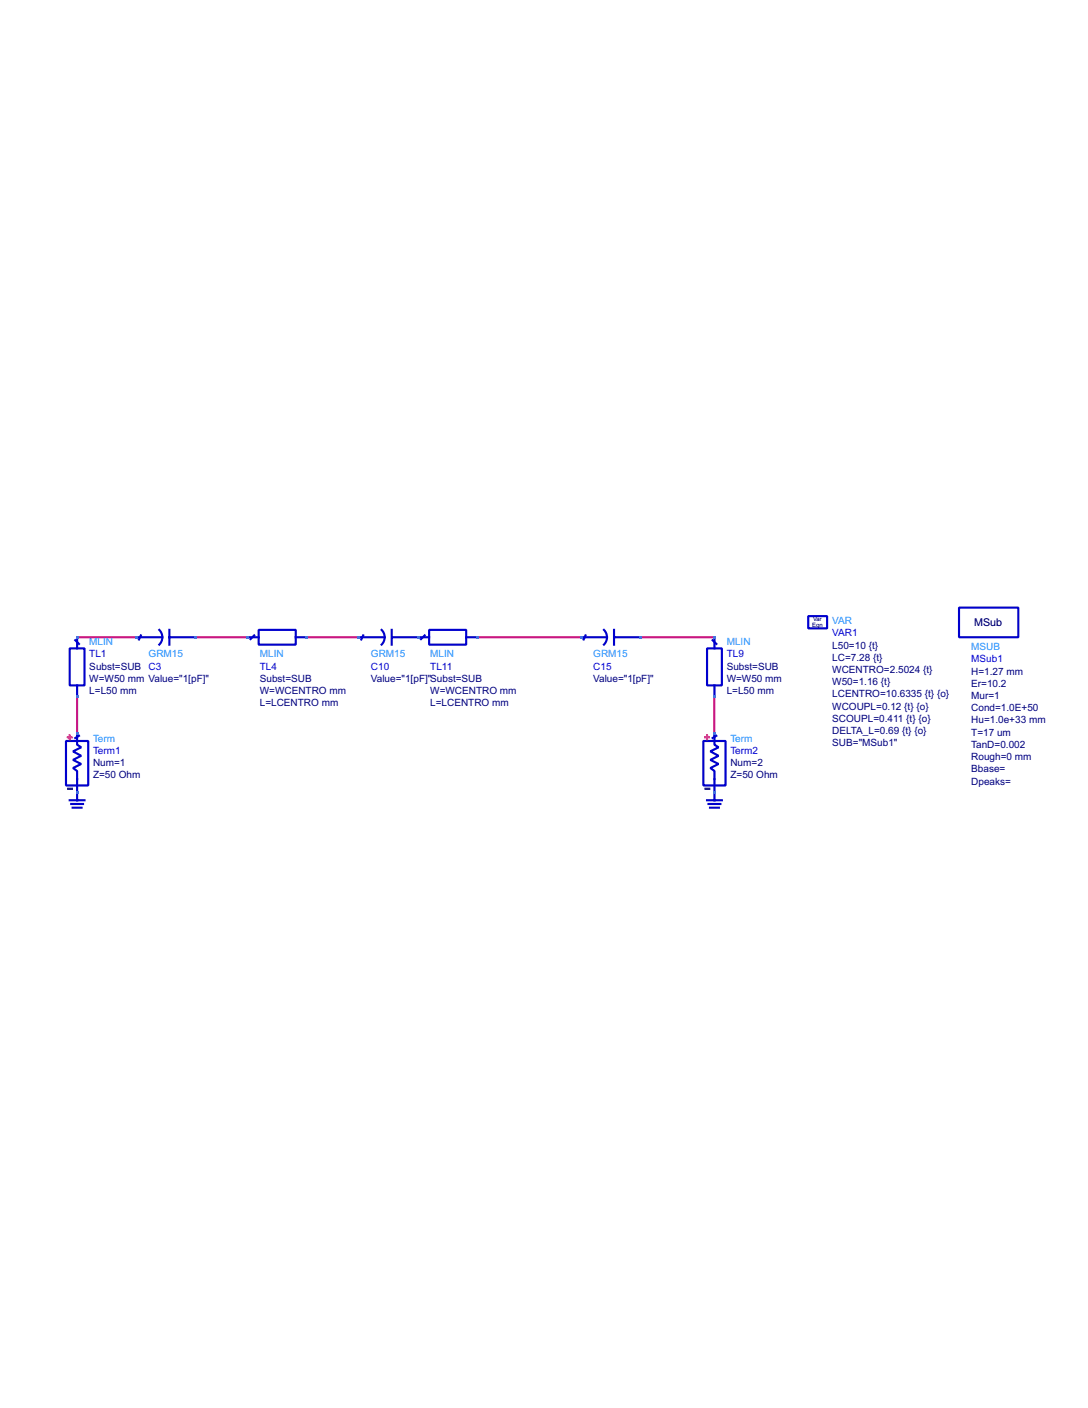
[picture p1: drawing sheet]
<svg xmlns="http://www.w3.org/2000/svg" width="216mm" height="279mm" viewBox="0 0 216 279" stroke-linecap="round" stroke-linejoin="round" font-family="sans-serif">
<g fill="none" stroke="#808080" stroke-width=".21">
<path d="M15.3 138.2h.1M15.3 126.5h.1M27.1 126.5h.1M38.8 126.5h.1M49.1 126.5h.1M60.9 126.5h.1M71.2 126.5h.1M82.9 126.5h.1M94.7 126.5h.1M115.3 126.5h.1M127.1 126.5h.1M141.8 138.2h.1"/>
<path d="M141.8 126.5h.1M15.3 157.3h.1M15.3 145.6h.1M141.8 157.3h.1M141.8 145.6h.1"/>
</g>
<path d="M13.5 156.5h.8M140 156.5h.7" fill="none" stroke="#000" stroke-width=".42"/>
<g fill="none" stroke="#0000cd" stroke-width=".42">
<path d="M13.8 128.7h3v7.3h-3zM15.3 126.7v2M15.3 136v2M27.1 126.5h5.1M31.6 125a2.06 2.06 0 0 1 0 2.9M33.6 125v2.9M33.7 126.5h5.1M49.3 126.5h2M51.3 125h7.4v2.9h-7.4zM58.7 126.5h2M71.2 126.5h5.1M75.7 125a2.06 2.06 0 0 1 0 2.9"/>
<path d="M77.7 125v2.9M77.8 126.5h5.1M83.2 126.5h2M85.2 125h7.3v2.9h-7.3zM92.5 126.5h2M115.3 126.5h5.2M119.8 125a2.06 2.06 0 0 1 0 2.9M121.8 125v2.9M121.9 126.5h5.2M140.3 128.7h2.9v7.3h-2.9zM141.8 126.7v2M141.8 136v2"/>
<path d="M160.4 122.3h3.7v2.4h-3.7zM190.3 120.6h11.8v5.9h-11.8zM13.1 147h4.4v8.9h-4.4zM13.8 158.8h3M14.1 159.5h2.4M15.3 145.6v2.2l.8 .5-1.6 .8 1.6 .9-1.6 .8 1.6 .8-1.6 .8 .8 .6v5.8M139.6 147h4.4v8.9h-4.4zM140.3 158.8h2.9M140.6 159.5h2.4M141.8 145.6v2.2l.8 .5-1.6 .8 1.6 .9-1.6 .8 1.6 .8-1.6 .8 .8 .6v5.8M14.4 160.3h1.8M140.9 160.3h1.8"/>
</g>
<path d="M160.5 124.7h3.6l.1-2.4v2.5z" fill="#0000cd"/>
<path d="M14.9 127l.8 .8M27.9 126.1l-.3 .8M50.4 126.1l-.7 .7M72.1 126.1l-.4 .8M84.3 126.1l-.8 .7M116.2 126.1l-.4 .8M141.4 127l.7 .8M15.7 146l-.8 .5M142.1 146l-.7 .5" fill="none" stroke="#0000cd" stroke-width=".42"/>
<path d="M15.3 126.5h11.8M15.3 138.2v7.4M38.8 126.5h10.3M60.9 126.5h10.3M94.7 126.5h20.6M127.1 126.5h14.7M141.8 138.2v7.4" fill="none" stroke="#c71585" stroke-width=".42"/>
<path d="M13.5 146.3h.7M13.8 145.9v.8M139.9 146.3h.8M140.3 145.9v.8" fill="none" stroke="#ff4500" stroke-width=".42"/>
<g fill="#4169e1">
<path d="M15 157h.6v.6h-.6z"/>
<path d="M15 145.3h.6v.6h-.6z"/>
<path d="M15 137.9h.6v.6h-.6z"/>
<path d="M15 126.2h.6v.5h-.6z"/>
<path d="M26.8 126.2h.6v.5h-.6z"/>
<path d="M38.5 126.2h.6v.5h-.6z"/>
<path d="M48.8 126.2h.6v.5h-.6z"/>
<path d="M60.6 126.2h.6v.5h-.6z"/>
<path d="M70.9 126.2h.6v.5h-.6z"/>
<path d="M82.7 126.2h.5v.5h-.5z"/>
<path d="M94.4 126.2h.6v.5h-.6z"/>
<path d="M115 126.2h.6v.5h-.6z"/>
<path d="M126.8 126.2h.6v.5h-.6z"/>
<path d="M141.5 157h.6v.6h-.6z"/>
<path d="M141.5 145.3h.6v.6h-.6z"/>
<path d="M141.5 137.9h.6v.6h-.6z"/>
<path d="M141.5 126.2h.6v.5h-.6z"/>
</g>
<text font-size="2.1" x="193.3" y="124.2">MSub</text>
<g font-size="2" fill="#1e90ff">
<text x="165.2" y="123.9">VAR</text>
<text x="17.7" y="128">MLIN</text>
<text x="29.5" y="130.5">GRM15</text>
<text x="51.6" y="130.5">MLIN</text>
<text x="73.6" y="130.5">GRM15</text>
<text x="85.4" y="130.5">MLIN</text>
<text x="117.7" y="130.5">GRM15</text>
<text x="144.2" y="128">MLIN</text>
<text x="192.7" y="129">MSUB</text>
<text x="18.5" y="147.2">Term</text>
<text x="144.9" y="147.2">Term</text>
</g>
<g font-size="2" fill="#00f">
<text x="17.7" y="130.5">TL1</text>
<text x="144.2" y="130.5">TL9</text>
<text x="165.2" y="126.3">VAR1</text>
<text x="192.7" y="131.4">MSub1</text>
<text x="29.5" y="132.9">C3</text>
<text x="51.6" y="132.9">TL4</text>
<text x="73.6" y="132.9">C10</text>
<text x="85.4" y="132.9">TL11</text>
<text x="117.7" y="132.9">C15</text>
<text x="18.5" y="149.6">Term1</text>
<text x="144.9" y="149.6">Term2</text>
</g>
<g font-size="2" fill="#000080">
<text x="165.2" y="131.1">LC=7.28 {t}</text>
<text x="165.2" y="128.7">L50=10 {t}</text>
<text x="17.7" y="137.7">L=L50 mm</text>
<text x="17.7" y="135.3">W=W50 mm Value=&quot;1[pF]&quot;</text>
<text x="17.7" y="132.9">Subst=SUB</text>
<text x="51.6" y="137.7">W=WCENTRO mm</text>
<text x="51.6" y="135.3">Subst=SUB</text>
<text x="73.6" y="135.3">Value=&quot;1[pF]&quot;Subst=SUB</text>
<text x="85.4" y="137.7">W=WCENTRO mm</text>
<text x="117.7" y="135.3">Value=&quot;1[pF]&quot;</text>
<text x="144.2" y="132.9">Subst=SUB</text>
<text x="144.2" y="135.3">W=W50 mm</text>
<text x="144.2" y="137.7">L=L50 mm</text>
<text x="165.2" y="136">W50=1.16 {t}</text>
<text x="165.2" y="133.6">WCENTRO=2.5024 {t}</text>
<text x="192.7" y="136.3">Er=10.2</text>
<text x="192.7" y="133.9">H=1.27 mm</text>
<text x="51.6" y="140.2">L=LCENTRO mm</text>
<text x="85.4" y="140.2">L=LCENTRO mm</text>
<text x="165.2" y="143.3">SCOUPL=0.411 {t} {o}</text>
<text x="165.2" y="140.8">WCOUPL=0.12 {t} {o}</text>
<text x="165.2" y="138.4">LCENTRO=10.6335 {t} {o}</text>
<text x="192.7" y="143.6">Hu=1.0e+33 mm</text>
<text x="192.7" y="141.1">Cond=1.0E+50</text>
<text x="192.7" y="138.7">Mur=1</text>
<text x="165.2" y="145.7">DELTA_L=0.69 {t} {o}</text>
<text x="165.2" y="148.1">SUB=&quot;MSub1&quot;</text>
<text x="192.7" y="148.4">TanD=0.002</text>
<text x="192.7" y="146">T=17 um</text>
<text x="18.5" y="154.4">Z=50 Ohm</text>
<text x="18.5" y="152">Num=1</text>
<text x="144.9" y="152">Num=2</text>
<text x="144.9" y="154.4">Z=50 Ohm</text>
<text x="192.7" y="155.7">Dpeaks=</text>
<text x="192.7" y="153.3">Bbase=</text>
<text x="192.7" y="150.8">Rough=0 mm</text>
</g>
<g font-size="1.2">
<text x="161.2" y="124.4">Eqn</text>
<text x="161.3" y="123.3">Var</text>
</g>
</svg>
